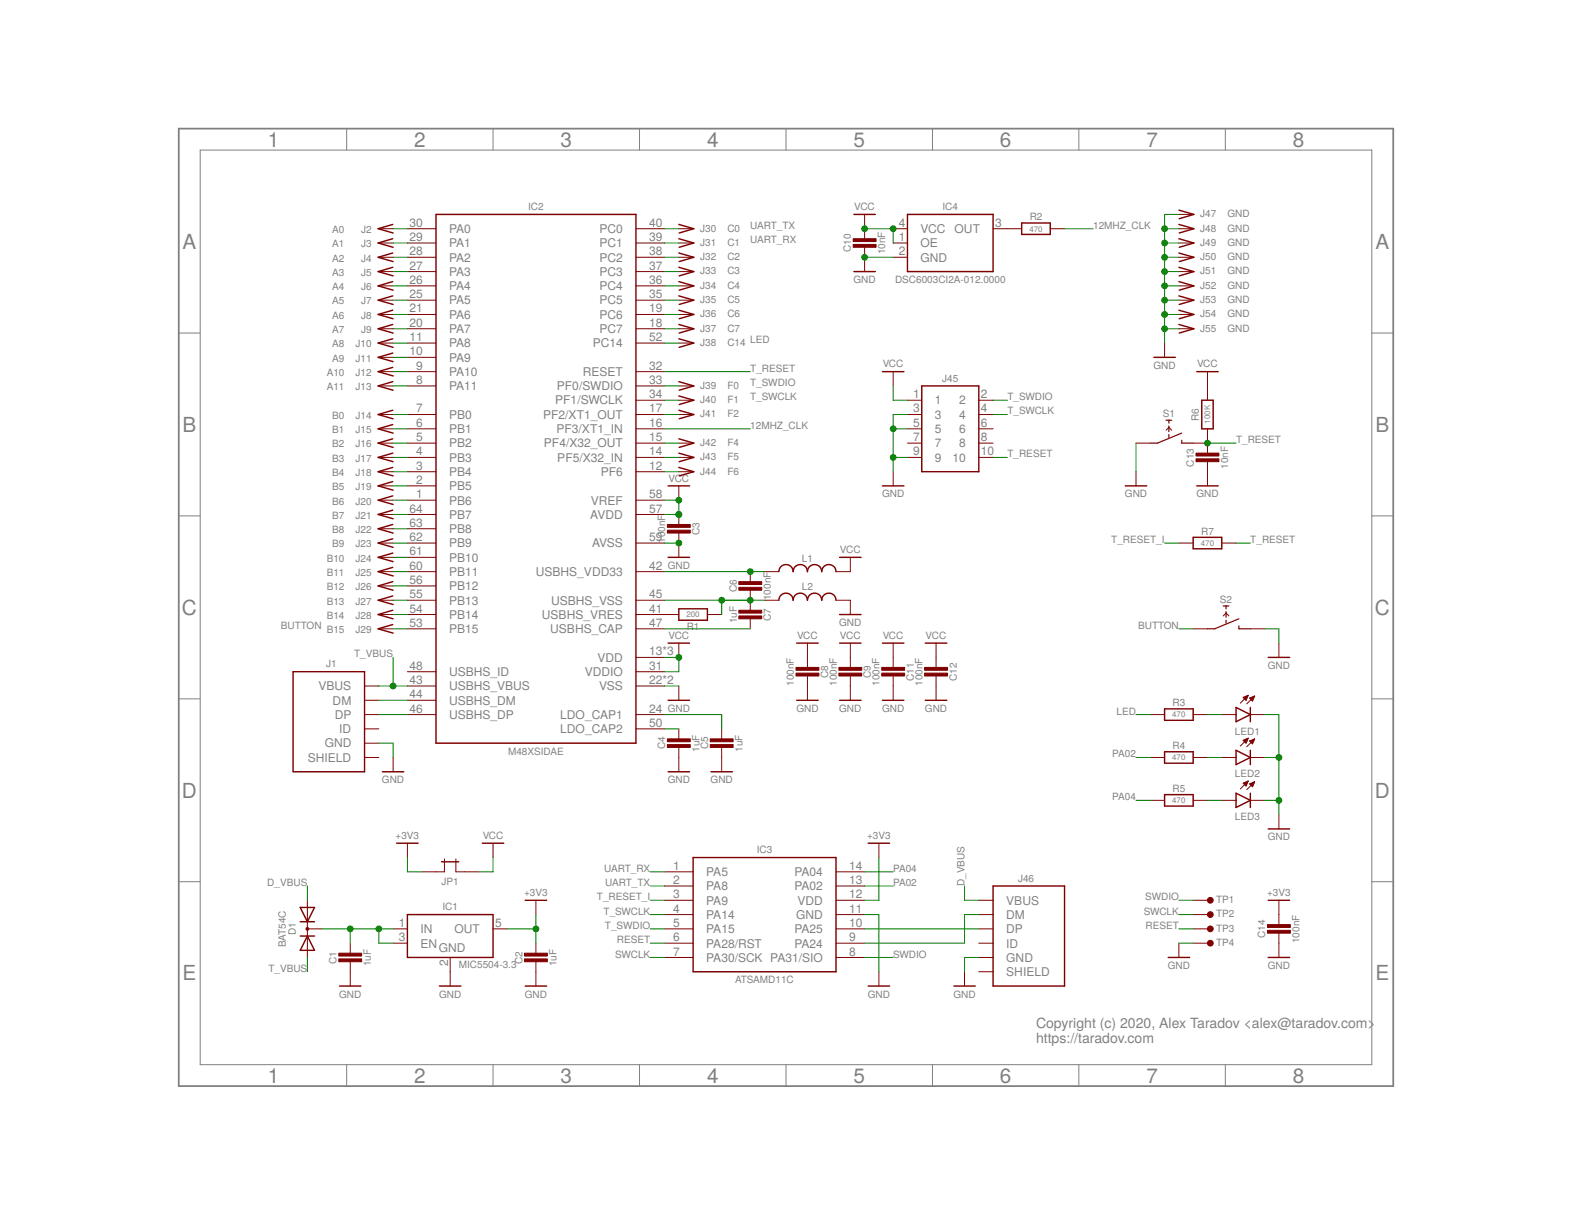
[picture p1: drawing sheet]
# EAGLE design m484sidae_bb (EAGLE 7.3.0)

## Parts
C1  1uF  C-0603  [SMD0603]
C2  1uF  C-0603  [SMD0603]
C3  100nF  C-0603  [SMD0603]
C4  1uF  C-0603  [SMD0603]
C5  1uF  C-0603  [SMD0603]
C6  100nF  C-0603  [SMD0603]
C7  1uF  C-0603  [SMD0603]
C8  100nF  C-0603  [SMD0603]
C9  100nF  C-0603  [SMD0603]
C10  10nF  C-0603  [SMD0603]
C11  100nF  C-0603  [SMD0603]
C12  100nF  C-0603  [SMD0603]
C13  10nF  C-0603  [SMD0603]
C14  100nF  C-0603  [SMD0603]
D1  BAT54C  [SOT23]
IC1  MIC5504-3.3  MIC5504-SOT23-5  [SOT23-5]
IC2  M48XSIDAE  [TQFP-64-0.4MM]
IC3  ATSAMD11C  [SO-14]
IC4  DSC6003CI2A-012.0000  OSC_EN-CDFN4  [CDFN4]
J1  USB-B-MICRO-SMT  [USB-B-MICRO-SMT-SHELL-TH]
J2  A0  CONN-SINGLE-TH  [PIN-TH]
J3  A1  CONN-SINGLE-TH  [PIN-TH]
J4  A2  CONN-SINGLE-TH  [PIN-TH]
J5  A3  CONN-SINGLE-TH  [PIN-TH]
J6  A4  CONN-SINGLE-TH  [PIN-TH]
J7  A5  CONN-SINGLE-TH  [PIN-TH]
J8  A6  CONN-SINGLE-TH  [PIN-TH]
J9  A7  CONN-SINGLE-TH  [PIN-TH]
J10  A8  CONN-SINGLE-TH  [PIN-TH]
J11  A9  CONN-SINGLE-TH  [PIN-TH]
J12  A10  CONN-SINGLE-TH  [PIN-TH]
J13  A11  CONN-SINGLE-TH  [PIN-TH]
J14  B0  CONN-SINGLE-TH  [PIN-TH]
J15  B1  CONN-SINGLE-TH  [PIN-TH]
J16  B2  CONN-SINGLE-TH  [PIN-TH]
J17  B3  CONN-SINGLE-TH  [PIN-TH]
J18  B4  CONN-SINGLE-TH  [PIN-TH]
J19  B5  CONN-SINGLE-TH  [PIN-TH]
J20  B6  CONN-SINGLE-TH  [PIN-TH]
J21  B7  CONN-SINGLE-TH  [PIN-TH]
J22  B8  CONN-SINGLE-TH  [PIN-TH]
J23  B9  CONN-SINGLE-TH  [PIN-TH]
J24  B10  CONN-SINGLE-TH  [PIN-TH]
J25  B11  CONN-SINGLE-TH  [PIN-TH]
J26  B12  CONN-SINGLE-TH  [PIN-TH]
J27  B13  CONN-SINGLE-TH  [PIN-TH]
J28  B14  CONN-SINGLE-TH  [PIN-TH]
J29  B15  CONN-SINGLE-TH  [PIN-TH]
J30  C0  CONN-SINGLE-TH  [PIN-TH]
J31  C1  CONN-SINGLE-TH  [PIN-TH]
J32  C2  CONN-SINGLE-TH  [PIN-TH]
J33  C3  CONN-SINGLE-TH  [PIN-TH]
J34  C4  CONN-SINGLE-TH  [PIN-TH]
J35  C5  CONN-SINGLE-TH  [PIN-TH]
J36  C6  CONN-SINGLE-TH  [PIN-TH]
J37  C7  CONN-SINGLE-TH  [PIN-TH]
J38  C14  CONN-SINGLE-TH  [PIN-TH]
J39  F0  CONN-SINGLE-TH  [PIN-TH]
J40  F1  CONN-SINGLE-TH  [PIN-TH]
J41  F2  CONN-SINGLE-TH  [PIN-TH]
J42  F4  CONN-SINGLE-TH  [PIN-TH]
J43  F5  CONN-SINGLE-TH  [PIN-TH]
J44  F6  CONN-SINGLE-TH  [PIN-TH]
J45  HEADER-5X2-TH-1.27  [HEADER-5X2-1.27MM]
J46  USB-B-MICRO-SMT  [USB-B-MICRO-SMT-SHELL-TH]
J47  GND  CONN-SINGLE-TH  [PIN-TH]
J48  GND  CONN-SINGLE-TH  [PIN-TH]
J49  GND  CONN-SINGLE-TH  [PIN-TH]
J50  GND  CONN-SINGLE-TH  [PIN-TH]
J51  GND  CONN-SINGLE-TH  [PIN-TH]
J52  GND  CONN-SINGLE-TH  [PIN-TH]
J53  GND  CONN-SINGLE-TH  [PIN-TH]
J54  GND  CONN-SINGLE-TH  [PIN-TH]
J55  GND  CONN-SINGLE-TH  [PIN-TH]
JP1  JUMPER-TH-TH  [JUMPER-TH]
L1  L-0603  [SMD0603]
L2  L-0603  [SMD0603]
LED1  LED_SMDLED_0603  [SMD0603]
LED2  LED_SMDLED_0603  [SMD0603]
LED3  LED_SMDLED_0603  [SMD0603]
R1  200  R-0603  [SMD0603]
R2  470  R-0603  [SMD0603]
R3  470  R-0603  [SMD0603]
R4  470  R-0603  [SMD0603]
R5  470  R-0603  [SMD0603]
R6  100K  R-0603  [SMD0603]
R7  470  R-0603  [SMD0603]
S1  TACT_SWITCH_6MM-SMD-HALF  [TACT-SMD-6MM-HALF]
S2  TACT_SWITCH_6MM-SMD-HALF  [TACT-SMD-6MM-HALF]
TP1  SIO  TEST-POINT-1.27MM  [TP-1.27MM]
TP2  TEST-POINT-1.27MM  [TP-1.27MM]
TP3  TEST-POINT-1.27MM  [TP-1.27MM]
TP4  TEST-POINT-1.27MM  [TP-1.27MM]

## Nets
12MHZ_CLK: IC2.16(PF3/XT1_IN) R2.2
+3V3: C2.2 C14.2 IC1.5(OUT) IC3.12(VDD) JP1.1
BUTTON: IC2.53(PB15) J29.1 S2.1
D_VBUS: D1.1(A1) J46.1(VBUS)
GND: C1.1 C2.1 C3.2 C4.1 C5.1 C8.2 C9.2 C10.1 C11.2 C12.2 C13.1 C14.1 IC1.2(GND) IC2.22(VSS) IC2.49(VSS) IC2.59(AVSS) IC3.11(GND) IC4.2(GND) J1.5(GND) J45.3 J45.5 J45.9 J46.5(GND) J47.1 J48.1 J49.1 J50.1 J51.1 J52.1 J53.1 J54.1 J55.1 L2.2 LED1.2(C) LED2.2(C) LED3.2(C) S1.1 S2.2 TP4.1
IN: C1.2 D1.3(CC) IC1.1(IN) IC1.3(EN)
LED: IC2.52(PC14) J38.1 R3.1
N$1: IC3.9(PA24) J46.2(DM)
N$2: IC3.10(PA25) J46.3(DP)
N$4: LED2.1(A) R4.2
N$5: IC4.3(OUT) R2.1
N$6: LED3.1(A) R5.2
N$25: IC2.44(USBHS_DM) J1.2(DM)
N$26: IC2.46(USBHS_DP) J1.3(DP)
N$36: IC2.41(USBHS_VRES) R1.2
N$48: C5.2 IC2.24(LDO_CAP1)
N$52: C4.2 IC2.50(LDO_CAP2)
N$54: LED1.1(A) R3.2
N$57: IC2.37(PC3) J33.1
N$58: IC2.38(PC2) J32.1
N$59: IC2.36(PC4) J34.1
N$60: IC2.35(PC5) J35.1
N$61: IC2.19(PC6) J36.1
N$62: IC2.18(PC7) J37.1
N$64: IC2.30(PA0) J2.1
N$65: IC2.29(PA1) J3.1
N$66: IC2.28(PA2) J4.1
N$67: IC2.27(PA3) J5.1
N$68: IC2.26(PA4) J6.1
N$69: IC2.25(PA5) J7.1
N$70: IC2.21(PA6) J8.1
N$71: IC2.20(PA7) J9.1
N$72: IC2.10(PA9) J11.1
N$73: IC2.9(PA10) J12.1
N$74: IC2.8(PA11) J13.1
N$75: IC2.11(PA8) J10.1
N$76: IC2.7(PB0) J14.1
N$77: IC2.6(PB1) J15.1
N$78: IC2.5(PB2) J16.1
N$79: IC2.4(PB3) J17.1
N$80: IC2.3(PB4) J18.1
N$81: IC2.1(PB6) J20.1
N$82: IC2.64(PB7) J21.1
N$83: IC2.63(PB8) J22.1
N$84: IC2.62(PB9) J23.1
N$85: IC2.61(PB10) J24.1
N$86: IC2.60(PB11) J25.1
N$87: IC2.56(PB12) J26.1
N$88: IC2.55(PB13) J27.1
N$89: IC2.54(PB14) J28.1
N$91: IC2.2(PB5) J19.1
N$92: IC2.17(PF2/XT1_OUT) J41.1
N$93: IC2.12(PF6) J44.1
N$94: IC2.15(PF4/X32_OUT) J42.1
N$95: IC2.14(PF5/X32_IN) J43.1
PA02: IC3.13(PA02) R4.1
PA04: IC3.14(PA04) R5.1
RESET: IC3.6(PA28/RST) TP3.1
SWCLK: IC3.7(PA30/SCK) TP2.1
SWDIO: IC3.8(PA31/SIO) TP1.1
T_RESET: C13.2 IC2.32(RESET) J45.10 R6.1 R7.2 S1.2
T_RESET_I: IC3.3(PA9) R7.1
T_SWCLK: IC2.34(PF1/SWCLK) IC3.4(PA14) J40.1 J45.4
T_SWDIO: IC2.33(PF0/SWDIO) IC3.5(PA15) J39.1 J45.2
T_VBUS: D1.2(A2) IC2.43(USBHS_VBUS) J1.1(VBUS)
UART_RX: IC2.39(PC1) IC3.1(PA5) J31.1
UART_TX: IC2.40(PC0) IC3.2(PA8) J30.1
USBHS_CAP: C7.2 IC2.47(USBHS_CAP)
USBHS_GND: C6.1 C7.1 IC2.45(USBHS_VSS) L2.1 R1.1
USBHS_VDD33: C6.2 IC2.42(USBHS_VDD33) L1.1
VCC: C3.1 C8.1 C9.1 C10.2 C11.1 C12.1 IC2.13(VDD) IC2.23(VDD) IC2.31(VDDIO) IC2.51(VDD) IC2.57(AVDD) IC2.58(VREF) IC4.1(OE) IC4.4(VCC) J45.1 JP1.2 L1.2 R6.2
Unconnected: IC2.48(USBHS_ID) J1.4(ID) J1.M1(SHIELD) J1.M2(SHIELD) J1.M3(SHIELD) J1.M4(SHIELD) J45.6 J45.7 J45.8 J46.4(ID) J46.M1(SHIELD) J46.M2(SHIELD) J46.M3(SHIELD) J46.M4(SHIELD)

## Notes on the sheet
- Copyright (c) 2020, Alex Taradov <alex@taradov.com>
  https://taradov.com
